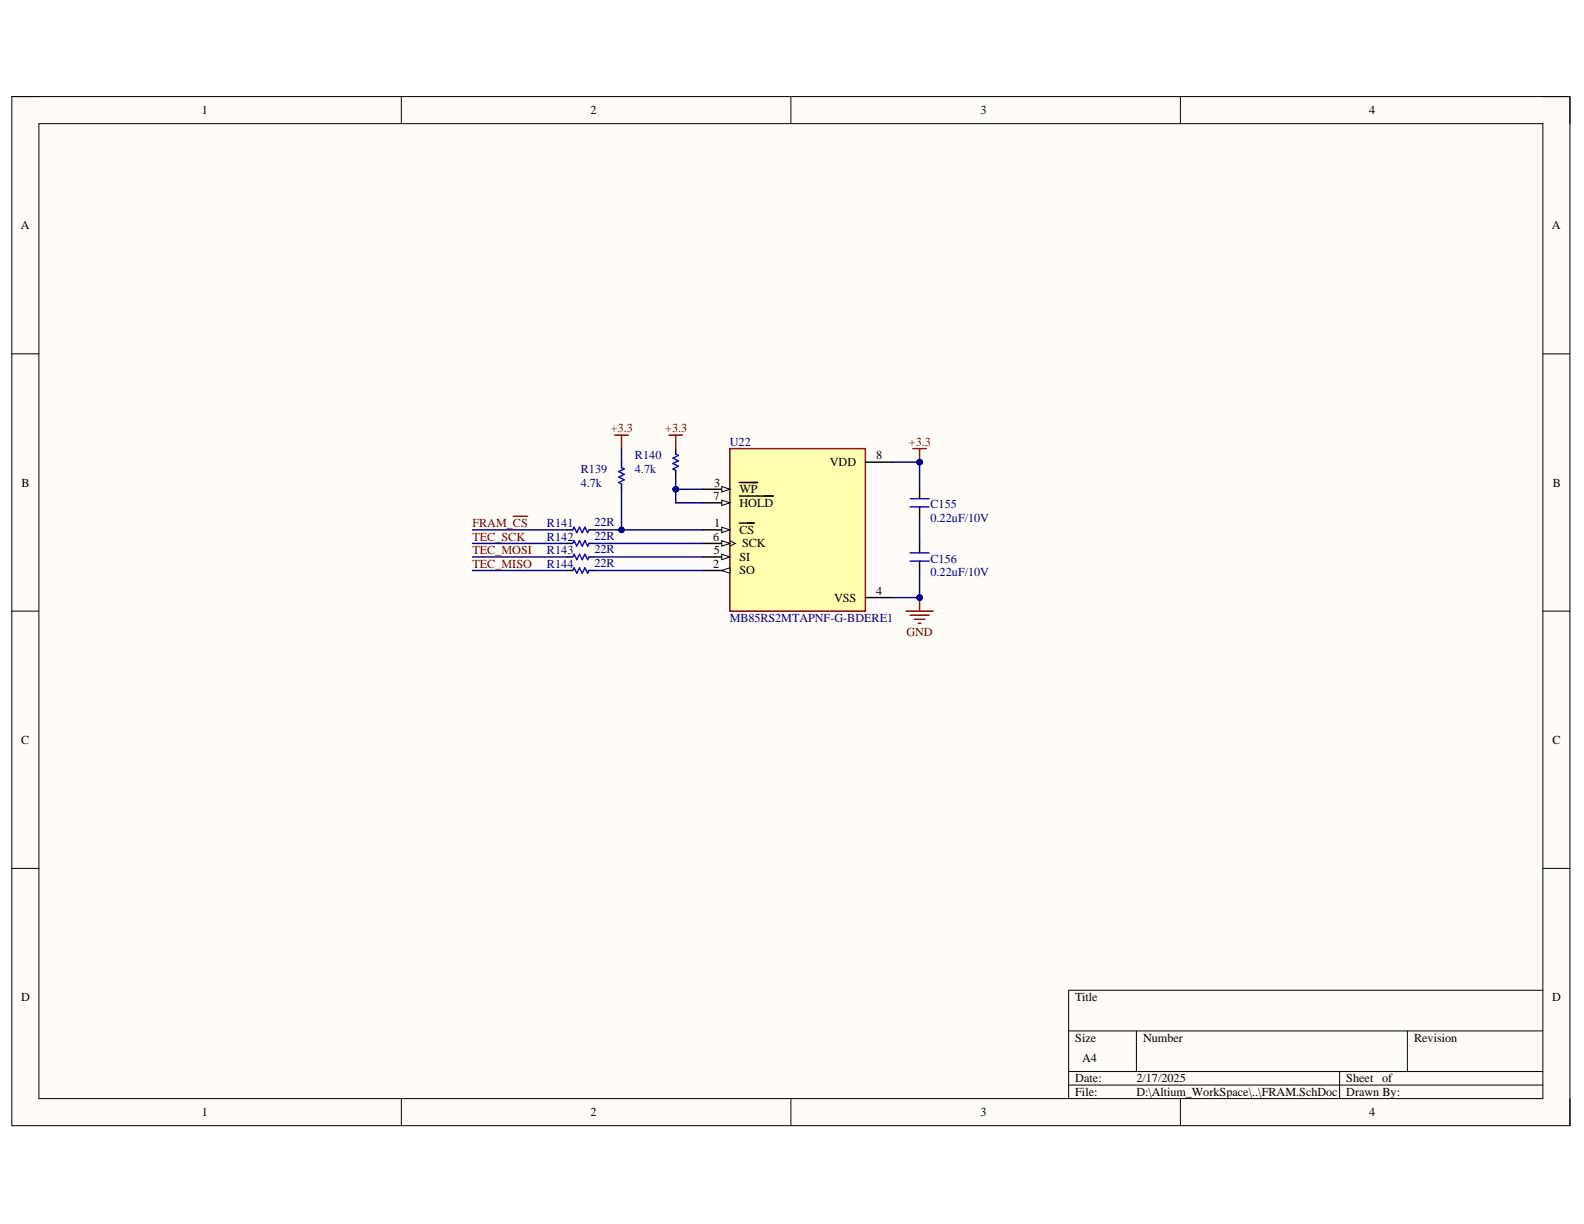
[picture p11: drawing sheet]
<svg xmlns="http://www.w3.org/2000/svg" width="279mm" height="216mm" viewBox="0 0 279 216" stroke-linecap="round" stroke-linejoin="round" font-family="sans-serif">
<path d="M2.1 17h274.8v181.6h-274.8z" fill-rule="evenodd" fill="#fffcf8"/>
<path d="M2.1 17h274.8v181.6h-274.8z" fill="none" stroke="#000" stroke-width=".18"/>
<path d="M6.9 21.8h265.2v172h-265.2z" fill-rule="evenodd" fill="#fffcf8"/>
<g fill="none" stroke="#000" stroke-width=".18">
<path d="M2.1 17h4.8M70.8 17v4.8M139.5 17v4.8M208.2 17v4.8M272.1 17h4.8v4.8M6.9 21.8h265.2v172h-265.2zM2.1 62.4h4.8M272.1 62.4h4.8M2.1 107.8h4.8M272.1 107.8h4.8M2.1 153.2h4.8M272.1 153.2h4.8"/>
<path d="M272.1 174.7h-83.6v19.1M70.8 193.8v4.8M139.5 193.8v4.8M188.5 181.8h83.6M188.5 189h83.6M188.5 191.4h83.6M200.5 181.8v7.2M208.2 193.8v4.8M236.3 189v4.8M248.2 181.8v7.2M276.9 193.8v4.8"/>
</g>
<path d="M128.7 79.1h23.9v28.7h-23.9z" fill-rule="evenodd" fill="#ffffb0"/>
<path d="M128.7 79.1h23.9v28.7h-23.9z" fill="none" stroke="#800000" stroke-width=".25"/>
<path d="M124 86.3h4.7" fill="none" stroke="#000" stroke-width=".25"/>
<path d="M127.3 85.8l1.4 .5-1.4 .5z" fill="#f8fcff"/>
<path d="M127.3 85.8l1.4 .5-1.4 .5z" fill="none" stroke="#000" stroke-width=".18"/>
<path d="M124 88.7h4.7M130.4 85.1h3.3" fill="none" stroke="#000" stroke-width=".25"/>
<path d="M127.3 88.2l1.4 .5-1.4 .5z" fill="#f8fcff"/>
<path d="M127.3 88.2l1.4 .5-1.4 .5z" fill="none" stroke="#000" stroke-width=".18"/>
<path d="M124 93.5h4.7M130.4 87.5h6" fill="none" stroke="#000" stroke-width=".25"/>
<path d="M127.3 93l1.4 .5-1.4 .4z" fill="#f8fcff"/>
<path d="M127.3 93l1.4 .5-1.4 .4z" fill="none" stroke="#000" stroke-width=".18"/>
<path d="M124 95.9h4.7M130.4 92.3h2.7" fill="none" stroke="#000" stroke-width=".25"/>
<path d="M127.3 95.4l1.4 .5-1.4 .4z" fill="#f8fcff"/>
<path d="M127.3 95.4l1.4 .5-1.4 .4zM128.7 95.4l1 .5-1 .4" fill="none" stroke="#000" stroke-width=".18"/>
<path d="M124 98.2h4.7" fill="none" stroke="#000" stroke-width=".25"/>
<path d="M127.3 97.8l1.4 .4-1.4 .5z" fill="#f8fcff"/>
<path d="M127.3 97.8l1.4 .4-1.4 .5z" fill="none" stroke="#000" stroke-width=".18"/>
<path d="M124 100.6h4.7" fill="none" stroke="#000" stroke-width=".25"/>
<path d="M127.3 100.6l1.4-.4v.9z" fill="#f8fcff"/>
<path d="M127.3 100.6l1.4-.4v.9z" fill="none" stroke="#000" stroke-width=".18"/>
<path d="M152.6 81.5h4.8M152.6 105.4h4.8" fill="none" stroke="#000" stroke-width=".25"/>
<path d="M159.8 107.8h4.8M160.5 108.5h3.4M161.2 109.2h2M162 109.9h.4M162.2 105.4v2.4" fill="none" stroke="#800000" stroke-width=".25"/>
<circle cx="162.2" cy="105.4" r=".48" fill="#000080"/>
<circle cx="162.2" cy="105.4" r=".48" fill="none" stroke="#000080" stroke-width=".18"/>
<path d="M162.2 86.3v1.7M162.2 89.4v1.7M162.2 95.9v1.6M162.2 99v1.6" fill="none" stroke="#000" stroke-width=".25"/>
<path d="M160.5 89.4h3.4M160.5 88h3.4M160.5 99h3.4M160.5 97.5h3.4" fill="none" stroke="#00f" stroke-width=".25"/>
<path d="M161 79.1h2.4M162.2 79.1v2.4" fill="none" stroke="#800000" stroke-width=".25"/>
<circle cx="162.2" cy="81.5" r=".48" fill="#000080"/>
<circle cx="162.2" cy="81.5" r=".48" fill="none" stroke="#000080" stroke-width=".18"/>
<path d="M119.2 79.1v1M100.1 93.5h.9M100.1 95.9h.9M100.1 98.2h.9M103.9 93.5h.9M103.9 95.9h.9M103.9 98.2h.9M109.6 81.5v1M109.6 85.3v1M119.2 83v.9M100.1 100.6h.9M103.9 100.6h.9" fill="none" stroke="#000" stroke-width=".25"/>
<path d="M101 93.5l.3-.5 .4 .9 .5-.9 .5 .9 .5-.9 .5 .9 .2-.4M101 95.9l.3-.5 .4 .9 .5-.9 .5 .9 .5-.9 .5 .9 .2-.4M101 98.2l.3-.4 .4 .9 .5-.9 .5 .9 .5-.9 .5 .9 .2-.5M109.6 82.5l.5 .2-1 .5 1 .5-1 .5 1 .4-1 .5 .5 .2M119.2 80.1l.5 .2-1 .5 1 .5-1 .5 1 .4-1 .5 .5 .3M101 100.6l.3-.4 .4 .9 .5-.9 .5 .9 .5-.9 .5 .9 .2-.5" fill="none" stroke="#00f" stroke-width=".25"/>
<path d="M108.4 76.7h2.4M109.6 76.7v2.4M118 76.7h2.4M119.2 76.7v2.4M90.5 91.1h2.6" fill="none" stroke="#800000" stroke-width=".25"/>
<path d="M162.2 100.6v4.8" fill="none" stroke="#000080" stroke-width=".25"/>
<circle cx="162.2" cy="105.4" r=".48" fill="#000080"/>
<circle cx="162.2" cy="105.4" r=".48" fill="none" stroke="#000080" stroke-width=".18"/>
<path d="M162.2 81.5v4.8" fill="none" stroke="#000080" stroke-width=".25"/>
<circle cx="162.2" cy="81.5" r=".48" fill="#000080"/>
<circle cx="162.2" cy="81.5" r=".48" fill="none" stroke="#000080" stroke-width=".18"/>
<path d="M157.4 81.5h4.8" fill="none" stroke="#000080" stroke-width=".25"/>
<circle cx="162.2" cy="81.5" r=".48" fill="#000080"/>
<circle cx="162.2" cy="81.5" r=".48" fill="none" stroke="#000080" stroke-width=".18"/>
<path d="M157.4 105.4h4.8" fill="none" stroke="#000080" stroke-width=".25"/>
<circle cx="162.2" cy="105.4" r=".48" fill="#000080"/>
<circle cx="162.2" cy="105.4" r=".48" fill="none" stroke="#000080" stroke-width=".18"/>
<path d="M119.2 86.3h4.8M162.2 91.1v4.8" fill="none" stroke="#000080" stroke-width=".25"/>
<circle cx="119.2" cy="86.3" r=".48" fill="#000080"/>
<circle cx="119.2" cy="86.3" r=".48" fill="none" stroke="#000080" stroke-width=".18"/>
<path d="M109.6 86.3v7.2h14.4" fill="none" stroke="#000080" stroke-width=".25"/>
<circle cx="109.6" cy="93.5" r=".48" fill="#000080"/>
<circle cx="109.6" cy="93.5" r=".48" fill="none" stroke="#000080" stroke-width=".18"/>
<path d="M109.6 79.1v2.4M119.2 86.3v2.4h4.8" fill="none" stroke="#000080" stroke-width=".25"/>
<circle cx="119.2" cy="86.3" r=".48" fill="#000080"/>
<circle cx="119.2" cy="86.3" r=".48" fill="none" stroke="#000080" stroke-width=".18"/>
<path d="M104.8 93.5h4.8" fill="none" stroke="#000080" stroke-width=".25"/>
<circle cx="109.6" cy="93.5" r=".48" fill="#000080"/>
<circle cx="109.6" cy="93.5" r=".48" fill="none" stroke="#000080" stroke-width=".18"/>
<path d="M83.3 95.9h16.8M83.3 98.2h16.8M83.3 93.5h16.8M104.8 95.9h19.2M104.8 98.2h19.2M119.2 83.9v2.4M83.3 100.6h16.8M104.8 100.6h19.2" fill="none" stroke="#000080" stroke-width=".25"/>
<circle cx="119.2" cy="86.3" r=".48" fill="#000080"/>
<circle cx="119.2" cy="86.3" r=".48" fill="none" stroke="#000080" stroke-width=".18"/>
<g font-size="2.2">
<text x="35.6" y="20.1">1</text>
<text x="104.1" y="20.1">2</text>
<text x="173" y="20.1">3</text>
<text x="241.5" y="20.1">4</text>
<text x="3.7" y="40.4">A</text>
<text x="273.8" y="40.4">A</text>
<text x="146.4" y="82.2">VDD</text>
<text x="154.6" y="81.1">8</text>
<text x="3.8" y="85.8">B</text>
<text x="125.9" y="88.2">7</text>
<text x="125.9" y="85.8">3</text>
<text x="130.4" y="87">WP</text>
<text x="130.4" y="89.4">HOLD</text>
<text x="273.9" y="85.8">B</text>
<text x="125.8" y="95.4">6</text>
<text x="126" y="93">1</text>
<text x="130.4" y="94.2">CS</text>
<text x="125.8" y="100.1">2</text>
<text x="125.9" y="97.8">5</text>
<text x="130.4" y="99">SI</text>
<text x="130.4" y="101.3">SO</text>
<text x="130.9" y="96.6">SCK</text>
<text x="147.1" y="106.1">VSS</text>
<text x="154.6" y="104.9">4</text>
<text x="3.8" y="131.2">C</text>
<text x="273.8" y="131.2">C</text>
<text x="3.7" y="176.6">D</text>
<text x="189.7" y="176.6">Title</text>
<text x="273.8" y="176.6">D</text>
<text x="189.7" y="183.8">Size</text>
<text x="201.6" y="183.8">Number</text>
<text x="249.4" y="183.8">Revision</text>
<text x="189.7" y="190.9">Date:</text>
<text x="190.9" y="187.3">A4</text>
<text x="200.4" y="190.9">2/17/2025</text>
<text x="237.5" y="190.9">Sheet</text>
<text x="243.8" y="190.9">of</text>
<text x="35.6" y="196.9">1</text>
<text x="104.1" y="196.9">2</text>
<text x="173" y="196.9">3</text>
<text x="189.7" y="193.3">File:</text>
<text x="200.4" y="193.3">D:\Altium_WorkSpace\..\FRAM.SchDoc</text>
<text x="237.5" y="193.3">Drawn By:</text>
<text x="241.5" y="196.9">4</text>
</g>
<g font-size="2.2" fill="#800000">
<text x="107.8" y="76.3">+3.3</text>
<text x="117.3" y="76.3">+3.3</text>
<text x="160.3" y="78.6">+3.3</text>
<text x="83.3" y="93">FRAM_CS</text>
<text x="83.3" y="95.4">TEC_SCK</text>
<text x="83.3" y="97.8">TEC_MOSI</text>
<text x="83.3" y="100.1">TEC_MISO</text>
<text x="159.9" y="112.1">GND</text>
</g>
<g font-size="2.2" fill="#000080">
<text x="102.4" y="83.4">R139</text>
<text x="112" y="81.1">R140</text>
<text x="112" y="83.4">4.7k</text>
<text x="128.7" y="78.6">U22</text>
<text x="102.4" y="85.8">4.7k</text>
<text x="164.1" y="89.6">C155</text>
<text x="96.5" y="93">R141</text>
<text x="96.5" y="95.4">R142</text>
<text x="104.8" y="92.8">22R</text>
<text x="104.8" y="95.2">22R</text>
<text x="164.1" y="92">0.22uF/10V</text>
<text x="96.5" y="97.8">R143</text>
<text x="96.5" y="100.1">R144</text>
<text x="104.8" y="97.6">22R</text>
<text x="104.8" y="100">22R</text>
<text x="164.1" y="99.2">C156</text>
<text x="164.1" y="101.6">0.22uF/10V</text>
<text x="128.7" y="109.7">MB85RS2MTAPNF-G-BDERE1</text>
</g>
</svg>
